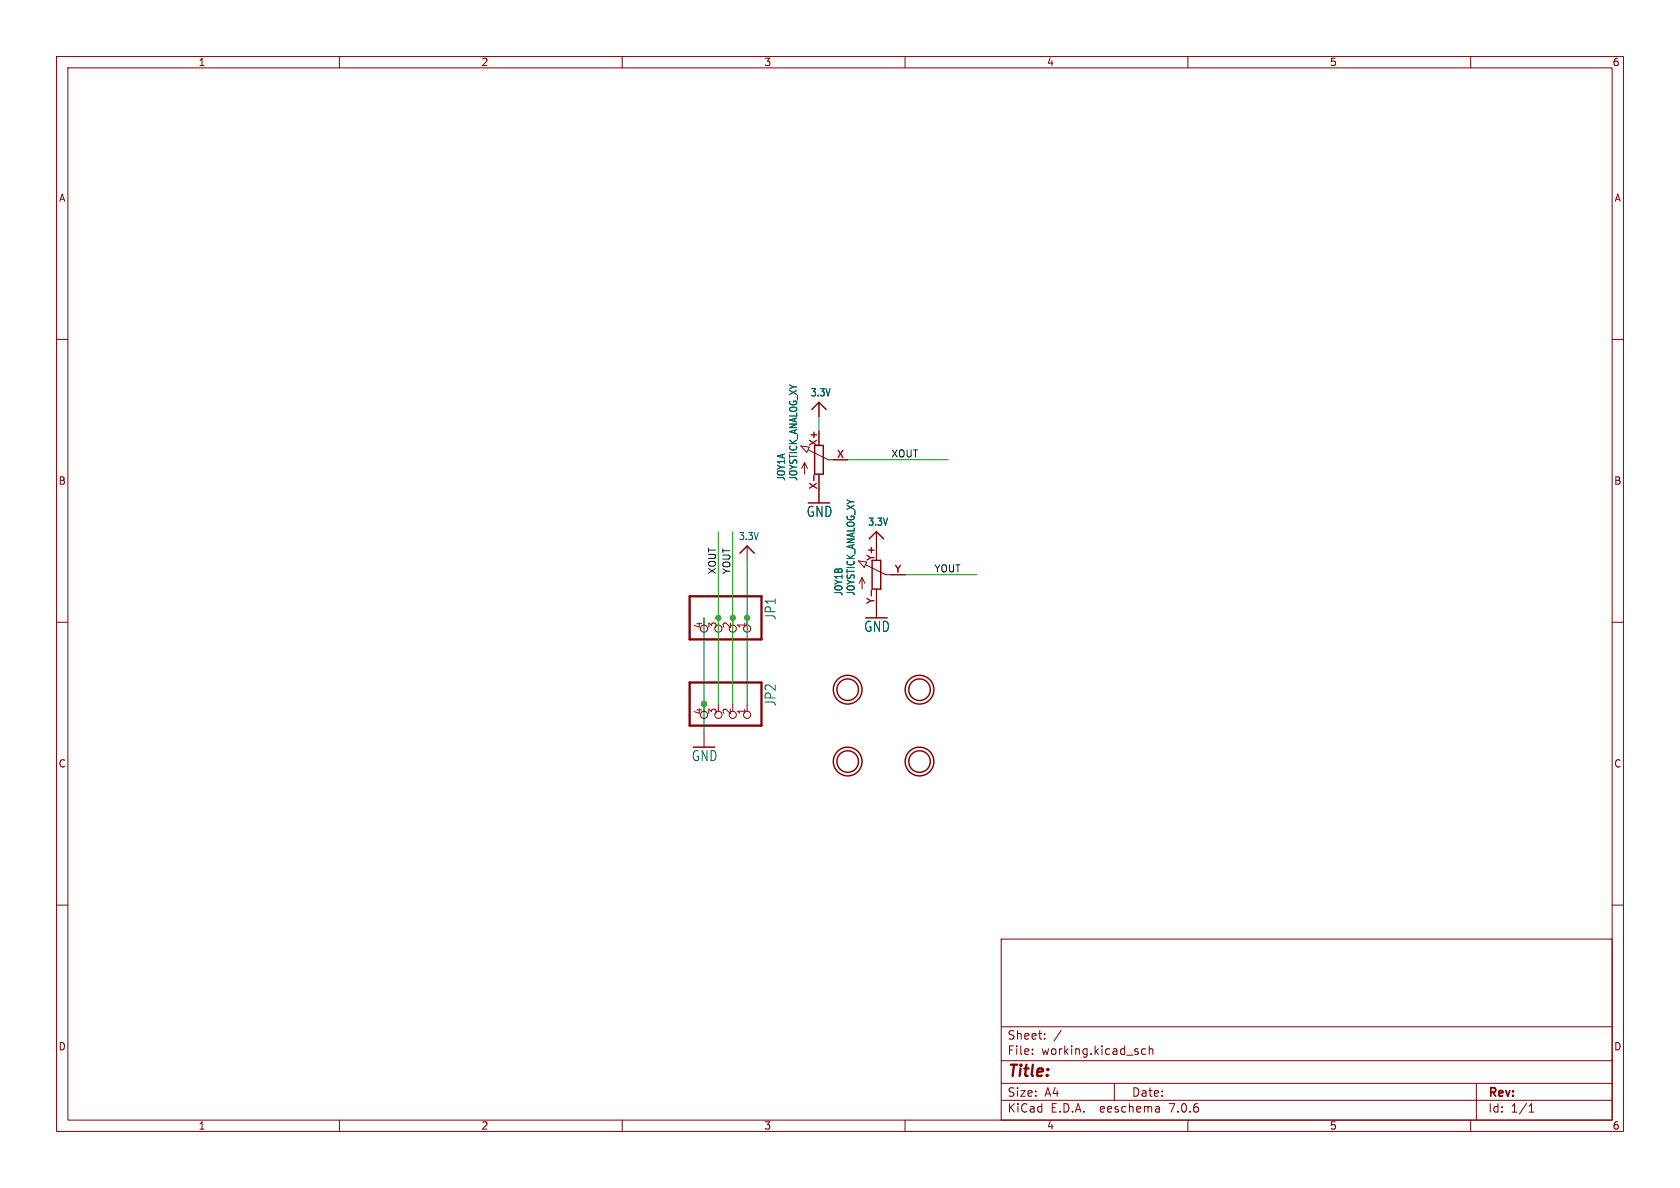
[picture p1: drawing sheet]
(kicad_sch (version 20230121) (generator eeschema)

 (paper "A4")

 (lib_symbols
  (symbol "working-eagle-import:3.3V" (power) (in_bom yes) (on_board yes)
   (property "Reference" "" (at 0 0 0) (effects (font (size 1.27 1.27)) hide))
   (property "Value" "3.3V" (at -1.524 1.016 0) (effects (font (size 1.27 1.0795)) (justify left bottom)))
   (property "Footprint" "" (at 0 0 0) (effects (font (size 1.27 1.27)) hide))
   (property "Datasheet" "" (at 0 0 0) (effects (font (size 1.27 1.27)) hide))
   (property "ki_locked" "" (at 0 0 0) (effects (font (size 1.27 1.27))))
   (symbol "3.3V_1_0"
    (polyline (pts (xy -1.27 -1.27) (xy 0 0)) (stroke (width 0.254) (type solid)) (fill (type none)))
    (polyline (pts (xy 0 0) (xy 1.27 -1.27)) (stroke (width 0.254) (type solid)) (fill (type none)))
    (pin power_in line (at 0 -2.54 90) (length 2.54) (name "3.3V" (effects (font (size 0 0)))) (number "1" (effects (font (size 0 0)))))))
  (symbol "working-eagle-import:GND" (power) (in_bom yes) (on_board yes)
   (property "Reference" "#GND" (at 0 0 0) (effects (font (size 1.27 1.27)) hide))
   (property "Value" "GND" (at -2.54 -2.54 0) (effects (font (size 1.778 1.5113)) (justify left bottom)))
   (property "Footprint" "" (at 0 0 0) (effects (font (size 1.27 1.27)) hide))
   (property "Datasheet" "" (at 0 0 0) (effects (font (size 1.27 1.27)) hide))
   (property "ki_locked" "" (at 0 0 0) (effects (font (size 1.27 1.27))))
   (symbol "GND_1_0"
    (polyline (pts (xy -1.905 0) (xy 1.905 0)) (stroke (width 0.254) (type solid)) (fill (type none)))
    (pin power_in line (at 0 2.54 270) (length 2.54) (name "GND" (effects (font (size 0 0)))) (number "1" (effects (font (size 0 0)))))))
  (symbol "working-eagle-import:HEADER-1X476MIL" (in_bom yes) (on_board yes)
   (property "Reference" "JP" (at -6.35 8.255 0) (effects (font (size 1.778 1.5113)) (justify left bottom)))
   (property "Value" "" (at -6.35 -7.62 0) (effects (font (size 1.778 1.5113)) (justify left bottom)))
   (property "Footprint" "working:1X04_ROUND_76" (at 0 0 0) (effects (font (size 1.27 1.27)) hide))
   (property "Datasheet" "" (at 0 0 0) (effects (font (size 1.27 1.27)) hide))
   (property "ki_locked" "" (at 0 0 0) (effects (font (size 1.27 1.27))))
   (symbol "HEADER-1X476MIL_1_0"
    (polyline (pts (xy -6.35 -5.08) (xy 1.27 -5.08)) (stroke (width 0.4064) (type solid)) (fill (type none)))
    (polyline (pts (xy -6.35 7.62) (xy -6.35 -5.08)) (stroke (width 0.4064) (type solid)) (fill (type none)))
    (polyline (pts (xy 1.27 -5.08) (xy 1.27 7.62)) (stroke (width 0.4064) (type solid)) (fill (type none)))
    (polyline (pts (xy 1.27 7.62) (xy -6.35 7.62)) (stroke (width 0.4064) (type solid)) (fill (type none)))
    (pin passive inverted (at -2.54 5.08 0) (length 2.54) (name "1" (effects (font (size 0 0)))) (number "1" (effects (font (size 1.27 1.27)))))
    (pin passive inverted (at -2.54 2.54 0) (length 2.54) (name "2" (effects (font (size 0 0)))) (number "2" (effects (font (size 1.27 1.27)))))
    (pin passive inverted (at -2.54 0 0) (length 2.54) (name "3" (effects (font (size 0 0)))) (number "3" (effects (font (size 1.27 1.27)))))
    (pin passive inverted (at -2.54 -2.54 0) (length 2.54) (name "4" (effects (font (size 0 0)))) (number "4" (effects (font (size 1.27 1.27)))))))
  (symbol "working-eagle-import:JOYSTICK_ANALOG_XY" (in_bom yes) (on_board yes)
   (property "Reference" "JOY" (at -5.969 -3.81 90) (effects (font (size 1.27 1.0795)) (justify left bottom)))
   (property "Value" "" (at -3.81 -3.81 90) (effects (font (size 1.27 1.0795)) (justify left bottom)))
   (property "Footprint" "working:JOYSTICK_ANALOG_MINITHM" (at 0 0 0) (effects (font (size 1.27 1.27)) hide))
   (property "Datasheet" "" (at 0 0 0) (effects (font (size 1.27 1.27)) hide))
   (property "ki_locked" "" (at 0 0 0) (effects (font (size 1.27 1.27))))
   (symbol "JOYSTICK_ANALOG_XY_1_0"
    (polyline (pts (xy -3.1989 2.4495) (xy -1.7018 2.2352)) (stroke (width 0.1524) (type solid)) (fill (type none)))
    (polyline (pts (xy -2.54 -2.54) (xy -2.54 -0.508)) (stroke (width 0.1524) (type solid)) (fill (type none)))
    (polyline (pts (xy -2.54 -0.508) (xy -3.048 -1.524)) (stroke (width 0.1524) (type solid)) (fill (type none)))
    (polyline (pts (xy -2.54 -0.508) (xy -2.032 -1.524)) (stroke (width 0.1524) (type solid)) (fill (type none)))
    (polyline (pts (xy -2.1597 1.2939) (xy -3.1989 2.4495)) (stroke (width 0.1524) (type solid)) (fill (type none)))
    (polyline (pts (xy -2.1597 1.2939) (xy -1.7018 2.2352)) (stroke (width 0.1524) (type solid)) (fill (type none)))
    (polyline (pts (xy -0.762 -2.54) (xy 0.762 -2.54)) (stroke (width 0.254) (type solid)) (fill (type none)))
    (polyline (pts (xy -0.762 2.54) (xy -0.762 -2.54)) (stroke (width 0.254) (type solid)) (fill (type none)))
    (polyline (pts (xy 0.762 -2.54) (xy 0.762 2.54)) (stroke (width 0.254) (type solid)) (fill (type none)))
    (polyline (pts (xy 0.762 2.54) (xy -0.762 2.54)) (stroke (width 0.254) (type solid)) (fill (type none)))
    (polyline (pts (xy 1.651 0) (xy -1.8796 1.7526)) (stroke (width 0.1524) (type solid)) (fill (type none)))
    (polyline (pts (xy 2.54 0) (xy 1.651 0)) (stroke (width 0.1524) (type solid)) (fill (type none)))
    (pin passive line (at 5.08 0 180) (length 2.54) (name "S" (effects (font (size 0 0)))) (number "X" (effects (font (size 1.27 1.27)))))
    (pin passive line (at 0 5.08 270) (length 2.54) (name "E" (effects (font (size 0 0)))) (number "X+" (effects (font (size 1.27 1.27)))))
    (pin passive line (at 0 -5.08 90) (length 2.54) (name "A" (effects (font (size 0 0)))) (number "X-" (effects (font (size 1.27 1.27))))))
   (symbol "JOYSTICK_ANALOG_XY_2_0"
    (polyline (pts (xy -3.1989 2.4495) (xy -1.7018 2.2352)) (stroke (width 0.1524) (type solid)) (fill (type none)))
    (polyline (pts (xy -2.54 -2.54) (xy -2.54 -0.508)) (stroke (width 0.1524) (type solid)) (fill (type none)))
    (polyline (pts (xy -2.54 -0.508) (xy -3.048 -1.524)) (stroke (width 0.1524) (type solid)) (fill (type none)))
    (polyline (pts (xy -2.54 -0.508) (xy -2.032 -1.524)) (stroke (width 0.1524) (type solid)) (fill (type none)))
    (polyline (pts (xy -2.1597 1.2939) (xy -3.1989 2.4495)) (stroke (width 0.1524) (type solid)) (fill (type none)))
    (polyline (pts (xy -2.1597 1.2939) (xy -1.7018 2.2352)) (stroke (width 0.1524) (type solid)) (fill (type none)))
    (polyline (pts (xy -0.762 -2.54) (xy 0.762 -2.54)) (stroke (width 0.254) (type solid)) (fill (type none)))
    (polyline (pts (xy -0.762 2.54) (xy -0.762 -2.54)) (stroke (width 0.254) (type solid)) (fill (type none)))
    (polyline (pts (xy 0.762 -2.54) (xy 0.762 2.54)) (stroke (width 0.254) (type solid)) (fill (type none)))
    (polyline (pts (xy 0.762 2.54) (xy -0.762 2.54)) (stroke (width 0.254) (type solid)) (fill (type none)))
    (polyline (pts (xy 1.651 0) (xy -1.8796 1.7526)) (stroke (width 0.1524) (type solid)) (fill (type none)))
    (polyline (pts (xy 2.54 0) (xy 1.651 0)) (stroke (width 0.1524) (type solid)) (fill (type none)))
    (pin passive line (at 5.08 0 180) (length 2.54) (name "S" (effects (font (size 0 0)))) (number "Y" (effects (font (size 1.27 1.27)))))
    (pin passive line (at 0 5.08 270) (length 2.54) (name "E" (effects (font (size 0 0)))) (number "Y+" (effects (font (size 1.27 1.27)))))
    (pin passive line (at 0 -5.08 90) (length 2.54) (name "A" (effects (font (size 0 0)))) (number "Y-" (effects (font (size 1.27 1.27)))))))
  (symbol "working-eagle-import:MOUNTINGHOLE2.0" (in_bom yes) (on_board yes)
   (property "Reference" "" (at 0 0 0) (effects (font (size 1.27 1.27)) hide))
   (property "Value" "" (at 0 0 0) (effects (font (size 1.27 1.27)) hide))
   (property "Footprint" "working:MOUNTINGHOLE_2.0_PLATED" (at 0 0 0) (effects (font (size 1.27 1.27)) hide))
   (property "Datasheet" "" (at 0 0 0) (effects (font (size 1.27 1.27)) hide))
   (property "ki_locked" "" (at 0 0 0) (effects (font (size 1.27 1.27))))
   (symbol "MOUNTINGHOLE2.0_1_0"
    (circle (center 0 0) (radius 1.905) (stroke (width 0.254) (type solid)) (fill (type none)))
    (circle (center 0 0) (radius 2.54) (stroke (width 0.254) (type solid)) (fill (type none))))))

 (junction (at 124.46 124.46) (diameter 0) (color 0 0 0 0))
 (junction (at 129.54 109.22) (diameter 0) (color 0 0 0 0))
 (junction (at 132.08 109.22) (diameter 0) (color 0 0 0 0))
 (junction (at 127 109.22) (diameter 0) (color 0 0 0 0))

 (wire (pts (xy 124.46 109.22) (xy 124.46 124.46)) (stroke (width 0.1524) (type solid)))
 (wire (pts (xy 144.78 73.66) (xy 144.78 76.2)) (stroke (width 0.1524) (type solid)))
 (wire (pts (xy 129.54 124.46) (xy 129.54 109.22)) (stroke (width 0.1524) (type solid)))
 (wire (pts (xy 160.02 101.6) (xy 172.72 101.6)) (stroke (width 0.1524) (type solid)))
 (wire (pts (xy 132.08 99.06) (xy 132.08 109.22)) (stroke (width 0.1524) (type solid)))
 (wire (pts (xy 129.54 93.98) (xy 129.54 109.22)) (stroke (width 0.1524) (type solid)))
 (wire (pts (xy 127 109.22) (xy 127 124.46)) (stroke (width 0.1524) (type solid)))
 (wire (pts (xy 124.46 124.46) (xy 124.46 129.54)) (stroke (width 0.1524) (type solid)))
 (wire (pts (xy 132.08 109.22) (xy 132.08 124.46)) (stroke (width 0.1524) (type solid)))
 (wire (pts (xy 127 109.22) (xy 127 93.98)) (stroke (width 0.1524) (type solid)))
 (wire (pts (xy 149.86 81.28) (xy 167.64 81.28)) (stroke (width 0.1524) (type solid)))

 (label "YOUT" (at 129.54 101.6 90) (fields_autoplaced) (effects (font (size 1.2446 1.2446)) (justify left bottom)))
 (label "XOUT" (at 127 101.6 90) (fields_autoplaced) (effects (font (size 1.2446 1.2446)) (justify left bottom)))
 (label "YOUT" (at 165.1 101.6 0) (fields_autoplaced) (effects (font (size 1.2446 1.2446)) (justify left bottom)))
 (label "XOUT" (at 157.48 81.28 0) (fields_autoplaced) (effects (font (size 1.2446 1.2446)) (justify left bottom)))

 (symbol (lib_id "working-eagle-import:MOUNTINGHOLE2.0") (at 149.86 134.62 0) (unit 1) (in_bom yes) (on_board yes) (dnp no)
  (property "Reference" "U$6" (at 149.86 134.62 0) (effects (font (size 1.27 1.27)) hide))
  (property "Value" "MOUNTINGHOLE2.0" (at 149.86 134.62 0) (effects (font (size 1.27 1.27)) hide))
  (property "Footprint" "working:MOUNTINGHOLE_2.0_PLATED" (at 149.86 134.62 0) (effects (font (size 1.27 1.27)) hide))
  (property "Datasheet" "" (at 149.86 134.62 0) (effects (font (size 1.27 1.27)) hide)))

 (symbol (lib_id "working-eagle-import:MOUNTINGHOLE2.0") (at 149.86 121.92 0) (unit 1) (in_bom yes) (on_board yes) (dnp no)
  (property "Reference" "U$5" (at 149.86 121.92 0) (effects (font (size 1.27 1.27)) hide))
  (property "Value" "MOUNTINGHOLE2.0" (at 149.86 121.92 0) (effects (font (size 1.27 1.27)) hide))
  (property "Footprint" "working:MOUNTINGHOLE_2.0_PLATED" (at 149.86 121.92 0) (effects (font (size 1.27 1.27)) hide))
  (property "Datasheet" "" (at 149.86 121.92 0) (effects (font (size 1.27 1.27)) hide)))

 (symbol (lib_id "working-eagle-import:JOYSTICK_ANALOG_XY") (at 154.94 101.6 0) (unit 2) (in_bom yes) (on_board yes) (dnp no)
  (property "Reference" "JOY1" (at 148.971 105.41 90) (effects (font (size 1.27 1.0795)) (justify left bottom)))
  (property "Value" "JOYSTICK_ANALOG_XY" (at 151.13 105.41 90) (effects (font (size 1.27 1.0795)) (justify left bottom)))
  (property "Footprint" "working:JOYSTICK_ANALOG_MINITHM" (at 154.94 101.6 0) (effects (font (size 1.27 1.27)) hide))
  (property "Datasheet" "" (at 154.94 101.6 0) (effects (font (size 1.27 1.27)) hide)) (pin "X") (pin "X+") (pin "X-") (pin "Y") (pin "Y+") (pin "Y-"))

 (symbol (lib_id "working-eagle-import:HEADER-1X476MIL") (at 127 127 270) (unit 1) (in_bom yes) (on_board yes) (dnp no)
  (property "Reference" "JP2" (at 135.255 120.65 0) (effects (font (size 1.778 1.5113)) (justify left bottom)))
  (property "Value" "HEADER-1X476MIL" (at 119.38 120.65 0) (effects (font (size 1.778 1.5113)) (justify left bottom) hide))
  (property "Footprint" "working:1X04_ROUND_76" (at 127 127 0) (effects (font (size 1.27 1.27)) hide))
  (property "Datasheet" "" (at 127 127 0) (effects (font (size 1.27 1.27)) hide)) (pin "1") (pin "2") (pin "3") (pin "4"))

 (symbol (lib_id "working-eagle-import:GND") (at 124.46 132.08 0) (mirror y) (unit 1) (in_bom yes) (on_board yes) (dnp no)
  (property "Reference" "#GND2" (at 124.46 132.08 0) (effects (font (size 1.27 1.27)) hide))
  (property "Value" "GND" (at 127 134.62 0) (effects (font (size 1.778 1.5113)) (justify left bottom)))
  (property "Footprint" "" (at 124.46 132.08 0) (effects (font (size 1.27 1.27)) hide))
  (property "Datasheet" "" (at 124.46 132.08 0) (effects (font (size 1.27 1.27)) hide)) (pin "1"))

 (symbol (lib_id "working-eagle-import:HEADER-1X476MIL") (at 127 111.76 270) (unit 1) (in_bom yes) (on_board yes) (dnp no)
  (property "Reference" "JP1" (at 135.255 105.41 0) (effects (font (size 1.778 1.5113)) (justify left bottom)))
  (property "Value" "HEADER-1X476MIL" (at 119.38 105.41 0) (effects (font (size 1.778 1.5113)) (justify left bottom) hide))
  (property "Footprint" "working:1X04_ROUND_76" (at 127 111.76 0) (effects (font (size 1.27 1.27)) hide))
  (property "Datasheet" "" (at 127 111.76 0) (effects (font (size 1.27 1.27)) hide)) (pin "1") (pin "2") (pin "3") (pin "4"))

 (symbol (lib_id "working-eagle-import:MOUNTINGHOLE2.0") (at 162.56 121.92 0) (unit 1) (in_bom yes) (on_board yes) (dnp no)
  (property "Reference" "U$4" (at 162.56 121.92 0) (effects (font (size 1.27 1.27)) hide))
  (property "Value" "MOUNTINGHOLE2.0" (at 162.56 121.92 0) (effects (font (size 1.27 1.27)) hide))
  (property "Footprint" "working:MOUNTINGHOLE_2.0_PLATED" (at 162.56 121.92 0) (effects (font (size 1.27 1.27)) hide))
  (property "Datasheet" "" (at 162.56 121.92 0) (effects (font (size 1.27 1.27)) hide)))

 (symbol (lib_id "working-eagle-import:3.3V") (at 144.78 71.12 0) (unit 1) (in_bom yes) (on_board yes) (dnp no)
  (property "Reference" "#U$3" (at 144.78 71.12 0) (effects (font (size 1.27 1.27)) hide))
  (property "Value" "3.3V" (at 143.256 70.104 0) (effects (font (size 1.27 1.0795)) (justify left bottom)))
  (property "Footprint" "" (at 144.78 71.12 0) (effects (font (size 1.27 1.27)) hide))
  (property "Datasheet" "" (at 144.78 71.12 0) (effects (font (size 1.27 1.27)) hide)) (pin "1"))

 (symbol (lib_id "working-eagle-import:MOUNTINGHOLE2.0") (at 162.56 134.62 0) (unit 1) (in_bom yes) (on_board yes) (dnp no)
  (property "Reference" "U$1" (at 162.56 134.62 0) (effects (font (size 1.27 1.27)) hide))
  (property "Value" "MOUNTINGHOLE2.0" (at 162.56 134.62 0) (effects (font (size 1.27 1.27)) hide))
  (property "Footprint" "working:MOUNTINGHOLE_2.0_PLATED" (at 162.56 134.62 0) (effects (font (size 1.27 1.27)) hide))
  (property "Datasheet" "" (at 162.56 134.62 0) (effects (font (size 1.27 1.27)) hide)))

 (symbol (lib_id "working-eagle-import:3.3V") (at 132.08 96.52 0) (unit 1) (in_bom yes) (on_board yes) (dnp no)
  (property "Reference" "#U$7" (at 132.08 96.52 0) (effects (font (size 1.27 1.27)) hide))
  (property "Value" "3.3V" (at 130.556 95.504 0) (effects (font (size 1.27 1.0795)) (justify left bottom)))
  (property "Footprint" "" (at 132.08 96.52 0) (effects (font (size 1.27 1.27)) hide))
  (property "Datasheet" "" (at 132.08 96.52 0) (effects (font (size 1.27 1.27)) hide)) (pin "1"))

 (symbol (lib_id "working-eagle-import:JOYSTICK_ANALOG_XY") (at 144.78 81.28 0) (unit 1) (in_bom yes) (on_board yes) (dnp no)
  (property "Reference" "JOY1" (at 138.811 85.09 90) (effects (font (size 1.27 1.0795)) (justify left bottom)))
  (property "Value" "JOYSTICK_ANALOG_XY" (at 140.97 85.09 90) (effects (font (size 1.27 1.0795)) (justify left bottom)))
  (property "Footprint" "working:JOYSTICK_ANALOG_MINITHM" (at 144.78 81.28 0) (effects (font (size 1.27 1.27)) hide))
  (property "Datasheet" "" (at 144.78 81.28 0) (effects (font (size 1.27 1.27)) hide)) (pin "X") (pin "X+") (pin "X-") (pin "Y") (pin "Y+") (pin "Y-"))

 (symbol (lib_id "working-eagle-import:GND") (at 154.94 109.22 0) (mirror y) (unit 1) (in_bom yes) (on_board yes) (dnp no)
  (property "Reference" "#GND4" (at 154.94 109.22 0) (effects (font (size 1.27 1.27)) hide))
  (property "Value" "GND" (at 157.48 111.76 0) (effects (font (size 1.778 1.5113)) (justify left bottom)))
  (property "Footprint" "" (at 154.94 109.22 0) (effects (font (size 1.27 1.27)) hide))
  (property "Datasheet" "" (at 154.94 109.22 0) (effects (font (size 1.27 1.27)) hide)) (pin "1"))

 (symbol (lib_id "working-eagle-import:GND") (at 144.78 88.9 0) (mirror y) (unit 1) (in_bom yes) (on_board yes) (dnp no)
  (property "Reference" "#GND1" (at 144.78 88.9 0) (effects (font (size 1.27 1.27)) hide))
  (property "Value" "GND" (at 147.32 91.44 0) (effects (font (size 1.778 1.5113)) (justify left bottom)))
  (property "Footprint" "" (at 144.78 88.9 0) (effects (font (size 1.27 1.27)) hide))
  (property "Datasheet" "" (at 144.78 88.9 0) (effects (font (size 1.27 1.27)) hide)) (pin "1"))

 (symbol (lib_id "working-eagle-import:3.3V") (at 154.94 93.98 0) (unit 1) (in_bom yes) (on_board yes) (dnp no)
  (property "Reference" "#U$2" (at 154.94 93.98 0) (effects (font (size 1.27 1.27)) hide))
  (property "Value" "3.3V" (at 153.416 92.964 0) (effects (font (size 1.27 1.0795)) (justify left bottom)))
  (property "Footprint" "" (at 154.94 93.98 0) (effects (font (size 1.27 1.27)) hide))
  (property "Datasheet" "" (at 154.94 93.98 0) (effects (font (size 1.27 1.27)) hide)) (pin "1"))

 (sheet_instances (path "" (page "1"))))
